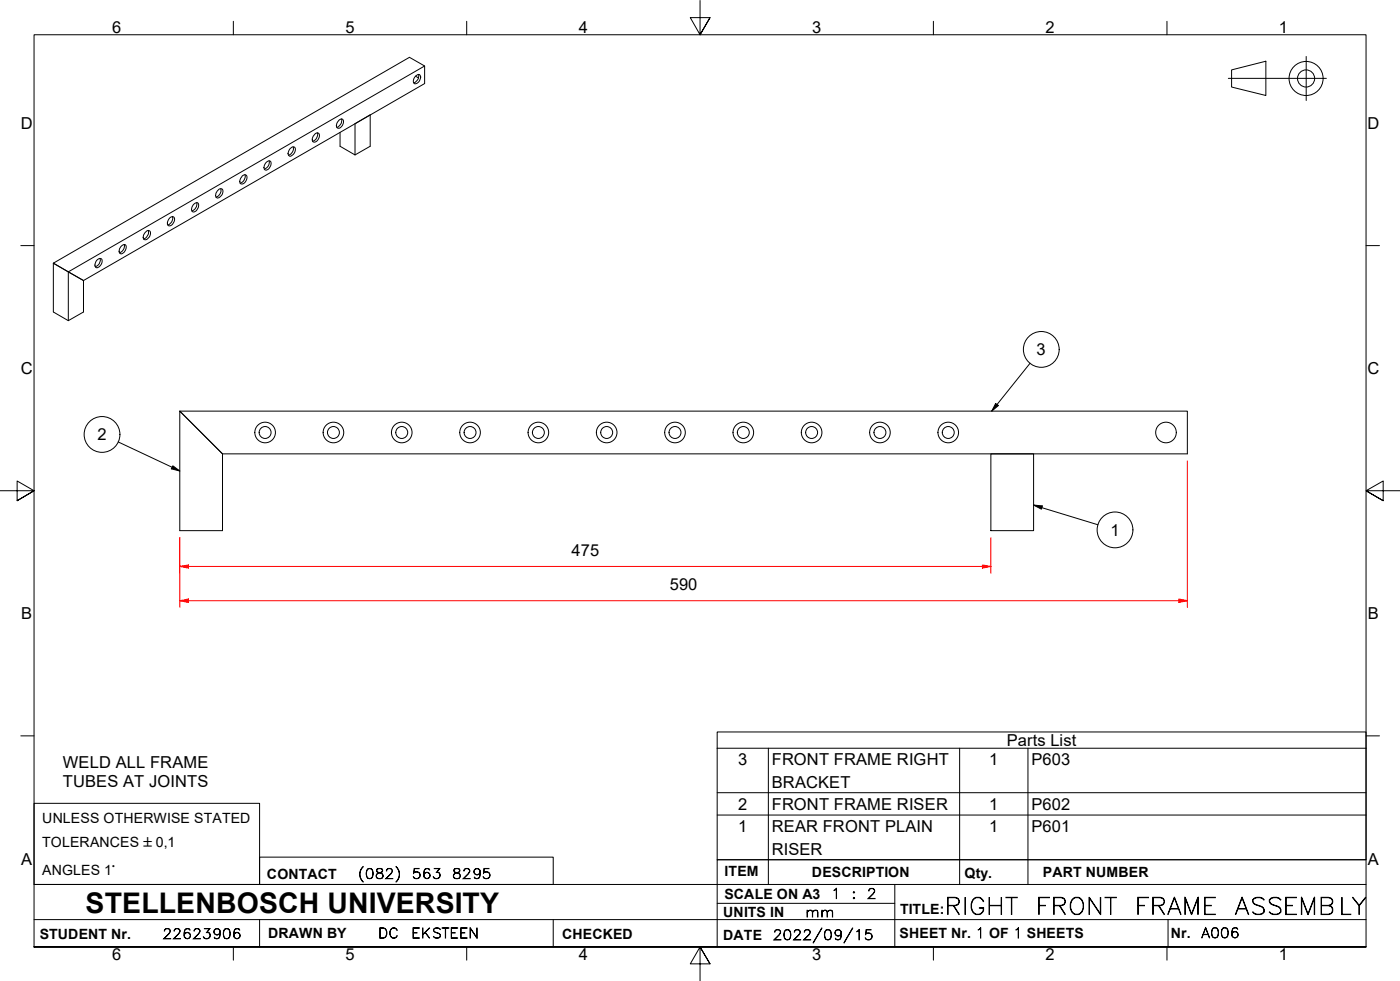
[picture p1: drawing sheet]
<svg xmlns="http://www.w3.org/2000/svg" width="410mm" height="287mm" viewBox="0 0 410 287" stroke-linecap="round" stroke-linejoin="round" font-family="sans-serif">
<!-- layer: Visible Edges(ISO) -->
<g fill="none" stroke="#000" stroke-width=".29">
<path d="M124.3 19.3l-104.3 60.3v14.3M92.4 39.1a.77 .77 0 0 1 1 0 .77 .77 0 0 1 .1 1 1.41 1.41 0 0 1-1.9 1.3 2.13 2.13 0 0 1 .8-2.3zM92.9 38.9a2.03 2.03 0 0 1-1.4 2.5M99.3 35.2a.78 .78 0 0 1 1.1-.3 .78 .78 0 0 1 .1 1.2 1.33 1.33 0 0 1-1.9 1.2v-1.2zM99.6 38.7v4.1l4.3 2.6v-9.2l4.5-2.6v9.2l-4.5 2.6M100 34.8a2.06 2.06 0 0 1-1.4 2.4M121.7 22.3a.85 .85 0 0 1 1.3-.4 .85 .85 0 0 1 0 1.4 1.41 1.41 0 0 1-1.8 1.1l-.1-1.1zM121.7 22.3l.9 .5M122.6 21.8a2.06 2.06 0 0 1-1.4 2.4M56.8 59.7a.78 .78 0 0 1 1.2-.3 .78 .78 0 0 1 .1 1.2 1.33 1.33 0 0 1-1.9 1.2v-1.1zM57.6 59.3a2.15 2.15 0 0 1-1.4 2.4M63.9 55.6a.79 .79 0 0 1 1.1-.3 .79 .79 0 0 1 .2 1.2 1.62 1.62 0 0 1-1.8 1.4 1.64 1.64 0 0 1 .5-2.3z"/>
<path d="M64.6 55.3a2 2 0 0 1-1.4 2.4M70.9 51.5a.8 .8 0 0 1 1.2-.2 .8 .8 0 0 1 .2 1.1 1.41 1.41 0 0 1-1.9 1.3l-.2-.9zM71.7 51.1a2.03 2.03 0 0 1-1.4 2.5M77.8 47.7l.2-.3a.78 .78 0 0 1 1.2-.2 .78 .78 0 0 1 .1 1.1 1.33 1.33 0 0 1-1.9 1.2v-1.1zM78.8 47.1a2.06 2.06 0 0 1-1.4 2.4M85.1 43.4a.79 .79 0 0 1 1.1-.3 .79 .79 0 0 1 .2 1.1 1.62 1.62 0 0 1-1.8 1.4 1.64 1.64 0 0 1 .5-2.2zM85.9 43a2 2 0 0 1-1.4 2.4M15.6 77l8.8 5.1v9.2l-4.4 2.6-4.4-2.6zM15.6 77l104.3-60.2 4.4 2.5v5.2l-99.9 57.6zM28.3 76.3a.84 .84 0 0 1 .9-.7 .84 .84 0 0 1 .7 .9 1.83 1.83 0 0 1-1.8 1.8l-.3-.4v-.6zM29.3 75.6a1.92 1.92 0 0 1-1.4 2.5M35.6 72a.76 .76 0 0 1 1.1-.3 .76 .76 0 0 1 .2 1.1 1.53 1.53 0 0 1-1.7 1.4 1.64 1.64 0 0 1 .4-2.2z"/>
<path d="M36.4 71.6a2.11 2.11 0 0 1-1.5 2.4M42.4 68.1l.3-.2a.79 .79 0 0 1 1.1-.3 .79 .79 0 0 1 .2 1.1 1.48 1.48 0 0 1-2 1.3v-1.2zM43.4 67.5a2.18 2.18 0 0 1-1.4 2.4M49.7 63.8a.8 .8 0 0 1 1.2-.3 .8 .8 0 0 1 .2 1.2 1.54 1.54 0 0 1-1.8 1.4 1.71 1.71 0 0 1 .4-2.3zM50.5 63.4a1.92 1.92 0 0 1-1.4 2.4M52.6 120.3l12.6 12.6v22.4h-12.6zM52.6 120.3h295.1v12.6h-282.5zM290.1 132.9h12.5v22.4h-12.5z"/>
<circle cx="77.6" cy="126.6" r="1.75"/>
<circle cx="77.6" cy="126.6" r="3"/>
<circle cx="97.6" cy="126.6" r="1.75"/>
<circle cx="97.6" cy="126.6" r="3"/>
<circle cx="117.6" cy="126.6" r="1.75"/>
<circle cx="117.6" cy="126.6" r="3"/>
<circle cx="137.6" cy="126.6" r="1.75"/>
<circle cx="137.6" cy="126.6" r="3"/>
<circle cx="157.6" cy="126.6" r="1.75"/>
<circle cx="157.6" cy="126.6" r="3"/>
<circle cx="177.6" cy="126.6" r="1.75"/>
<circle cx="177.6" cy="126.6" r="3"/>
<circle cx="197.6" cy="126.6" r="1.75"/>
<circle cx="197.6" cy="126.6" r="3"/>
<circle cx="217.6" cy="126.6" r="1.75"/>
<circle cx="217.6" cy="126.6" r="3"/>
<circle cx="237.6" cy="126.6" r="1.75"/>
<circle cx="237.6" cy="126.6" r="3"/>
<circle cx="257.7" cy="126.6" r="1.75"/>
<circle cx="257.7" cy="126.6" r="3"/>
<circle cx="277.7" cy="126.6" r="1.75"/>
<circle cx="277.7" cy="126.6" r="3"/>
<circle cx="341.4" cy="126.6" r="3"/>
</g>
<!-- layer: Symbols(ISO) -->
<path d="M210 219v-4.7h190v4.7M210 219v32.7h190v-32.7M210 219h190M225 219v32.7M281 219v32.7M301 219v32.7M210 232h190M210 238.6h190" fill="none" stroke="#000" stroke-width=".29"/>
<!-- layer: Border_0 -->
<g fill="none" stroke="#000" stroke-width=".29">
<path d="M68.3 6.2v4M136.7 6.2v4M205 .1v10.1l-2.9-5h5.8l-2.9 5 2.9-5M273.3 6.2v4M341.7 6.2v4M6.1 71.9h3.9M400 71.9h3.9M0 143.7h10l-5-2.9v5.8l5-2.9-5 2.9M410 143.7h-10l5-2.9v5.8l-5-2.9 5 2.9M6.1 215.4h3.9M400 215.4h3.9M10 277.2v-267h390v267h-390h390"/>
<path d="M68.3 277.2v3.9M136.7 277.2v3.9M273.3 277.2v3.9M341.7 277.2v3.9M207.9 282.1l-2.9-4.9 2.9 4.9h-5.8l2.9-4.9v10"/>
</g>
<!-- layer: Sketch Geometry(ISO) -->
<g fill="none" stroke="#000" stroke-width=".29">
<path d="M382.5 16.5v12.9M359.7 22.9h28.7M360.6 20.5l10-2.6v10.1l-10-2.5zM10 235.2h66v23.7h-66zM10 258.9h390M76 250.9h86v8h-86zM225 251.7v7.2M262 258.9v18.3M281 251.7v7.2M301 251.7v7.2M400 251.7h-190v25.5M10 277.2h390"/>
<path d="M10 269.2h390M76 269.2v8M162 269.2v8M210 264.4h52M342 269.2v8"/>
<circle cx="382.4" cy="23" r="5"/>
<circle cx="382.4" cy="23" r="2.51"/>
</g>
<!-- layer: Dimensions(ISO) -->
<path d="M52.6 165.8h2.6" fill="none" stroke="#f00" stroke-width=".29"/>
<path d="M52.6 165.8l2.6-.4v.9z" fill-rule="evenodd" fill="#f00"/>
<path d="M52.6 165.8l2.6-.4v.9zM287.7 165.8h2.4" fill="none" stroke="#f00" stroke-width=".29"/>
<path d="M287.7 165.4l2.4 .4-2.4 .5z" fill-rule="evenodd" fill="#f00"/>
<path d="M52.6 157.4v10.4M290.1 157.4v10.4M52.6 175.8h2.6M55.2 165.8h232.5M287.7 165.4l2.4 .4-2.4 .5z" fill="none" stroke="#f00" stroke-width=".29"/>
<path d="M52.6 175.8l2.6-.5v1.1z" fill-rule="evenodd" fill="#f00"/>
<path d="M52.6 175.8l2.6-.5v1.1zM345.2 175.8h2.5" fill="none" stroke="#f00" stroke-width=".29"/>
<path d="M345.2 175.3l2.5 .5-2.5 .6z" fill-rule="evenodd" fill="#f00"/>
<path d="M347.7 134.9v42.9M52.6 157.4v20.4M55.2 175.8h290M345.2 175.3l2.5 .5-2.5 .6z" fill="none" stroke="#f00" stroke-width=".29"/>
<!-- layer: Symbols(ISO) -->
<g fill="none" stroke="#000" stroke-width=".29">
<path d="M291.5 118.1l.9 .6-2 1.6zM301.6 106.3l-11.2 14M34.6 129.4l18 8.5M50.6 136.3l2 1.6-2.4-.7zM302.6 147.8l2.6 .3-.3 .9zM302.6 147.8l18.9 5.8"/>
<circle cx="304.9" cy="102.3" r="5.2"/>
<circle cx="29.9" cy="127.2" r="5.2"/>
<circle cx="326.5" cy="155.1" r="5.2"/>
</g>
<g fill="#000">
<path d="M291.5 118.1l.9 .6-2 1.6z" fill-rule="evenodd"/>
<path d="M50.6 136.3l2 1.6-2.4-.7z" fill-rule="evenodd"/>
<path d="M302.6 147.8l2.6 .3-.3 .9z" fill-rule="evenodd"/>
</g>
<text font-size="8.3" x="25.1" y="267.2">STELLENBOSCH UNIVERSITY</text>
<g font-size="6.7">
<text x="276.5" y="267.7">RIGHT</text>
<text x="303.2" y="267.7">FRONT</text>
<text x="332.2" y="267.7">FRAME</text>
<text x="361.5" y="267.7">ASSEMBLY</text>
</g>
<g font-size="4.8">
<text x="32.8" y="9.7">6</text>
<text x="101.2" y="9.7">5</text>
<text x="169.5" y="9.7">4</text>
<text x="237.8" y="9.7">3</text>
<text x="306.1" y="9.7">2</text>
<text x="374.5" y="9.7">1</text>
<text x="6.1" y="37.8">D</text>
<text x="400.4" y="37.8">D</text>
<text x="303.5" y="104">3</text>
<text x="6.1" y="109.6">C</text>
<text x="400.4" y="109.6">C</text>
<text x="28.5" y="128.9">2</text>
<text x="325.2" y="156.9">1</text>
<text x="167.3" y="162.8">475</text>
<text x="196.1" y="172.8">590</text>
<text x="6.2" y="181.3">B</text>
<text x="400.5" y="181.3">B</text>
<text x="294.8" y="218.4">Parts List</text>
<text x="18.4" y="224.9">WELD ALL FRAME</text>
<text x="216.1" y="224">3</text>
<text x="226" y="224">FRONT FRAME RIGHT</text>
<text x="289.6" y="224">1</text>
<text x="302" y="224">P603</text>
<text x="18.4" y="230.4">TUBES AT JOINTS</text>
<text x="226" y="230.6">BRACKET</text>
<text x="216.1" y="237.1">2</text>
<text x="226" y="237.1">FRONT FRAME RISER</text>
<text x="289.6" y="237.1">1</text>
<text x="302" y="237.1">P602</text>
<text x="216.1" y="243.6">1</text>
<text x="226" y="243.7">REAR FRONT PLAIN</text>
<text x="289.6" y="243.6">1</text>
<text x="302" y="243.6">P601</text>
<text x="226" y="250.2">RISER</text>
<text x="6.2" y="253.1">A</text>
<text x="400.5" y="253.1">A</text>
<text x="32.8" y="281.1">6</text>
<text x="101.2" y="281.1">5</text>
<text x="169.5" y="281.1">4</text>
<text x="237.8" y="281.1">3</text>
<text x="306.1" y="281.1">2</text>
<text x="374.5" y="281.1">1</text>
</g>
<g font-size="4.1">
<text x="12.4" y="240.9">UNLESS OTHERWISE STATED</text>
<text x="12.4" y="247.9">TOLERANCES ±0,1</text>
<text x="12.4" y="256">ANGLES 1°</text>
<text x="78.2" y="257.2">CONTACT</text>
<text x="212.2" y="256.5">ITEM</text>
<text x="237.7" y="256.7">DESCRIPTION</text>
<text x="282.4" y="256.9">Qty.</text>
<text x="305.4" y="256.8">PART NUMBER</text>
<text x="212.1" y="263">SCALE ON A3</text>
<text x="211.8" y="268.4">UNITS IN</text>
<text x="263.5" y="267.7">TITLE:</text>
<text x="11.6" y="274.8">STUDENT Nr.</text>
<text x="78.5" y="274.6">DRAWN BY</text>
<text x="164.6" y="274.8">CHECKED</text>
<text x="211.8" y="275.1">DATE</text>
<text x="263.4" y="274.6">SHEET Nr. 1 OF 1 SHEETS</text>
<text x="342.8" y="274.5">Nr.</text>
</g>
<g font-size="4">
<text x="104.8" y="257.2">(082)</text>
<text x="120.6" y="257.2">563</text>
<text x="132.3" y="257.2">8295</text>
<text x="243.3" y="263">1</text>
<text x="249.3" y="263">:</text>
<text x="253.8" y="263">2</text>
<text x="235.8" y="268.4">mm</text>
<text x="47.6" y="274.8">22623906</text>
<text x="110.7" y="274.6">DC</text>
<text x="120.4" y="274.6">EKSTEEN</text>
<text x="226.3" y="275.1">2022/09/15</text>
<text x="351.7" y="274.5">A006</text>
</g>
</svg>
